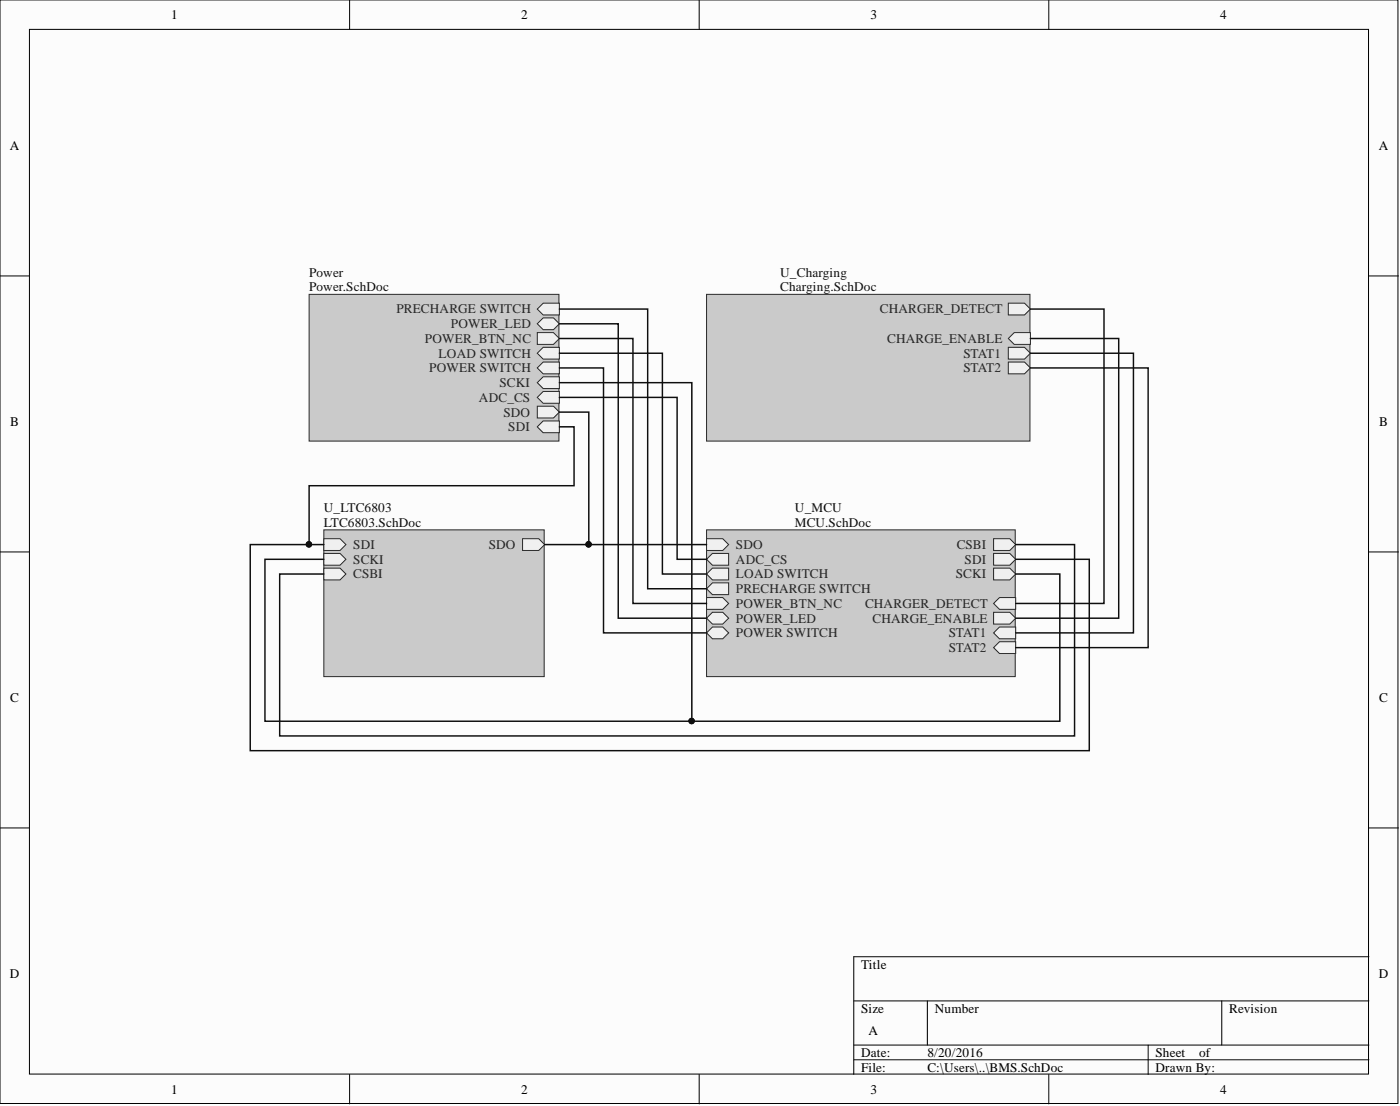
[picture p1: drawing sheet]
<svg xmlns="http://www.w3.org/2000/svg" width="241mm" height="190mm" viewBox="0 0 241 190" stroke-linecap="round" stroke-linejoin="round" font-family="sans-serif">
<g fill="#fcfcfc" stroke="#000" stroke-width=".17">
<path d="M0 0h240.9v190.1h-240.9z"/>
<path d="M5.1 5.1h230.8v179.9h-230.8z"/>
</g>
<g fill="none" stroke="#000" stroke-width=".17">
<path d="M60.3 0v5.1M120.5 0v5.1M180.8 0v5.1M0 47.5h5.1M235.9 47.5h5.1M0 95.1h5.1M235.9 95.1h5.1M0 142.6h5.1M235.9 142.6h5.1M147.2 172.4h88.7M159.8 172.4v7.6M210.6 172.4v7.6"/>
<path d="M235.9 164.8h-88.7v20.3M60.3 185.1v5M120.5 185.1v5M147.2 180h88.7M147.2 182.5h88.7M180.8 185.1v5M197.9 180v5.1"/>
</g>
<path d="M55.8 91.3h38v25.2h-38z" fill="#cacaca" stroke="#262626" stroke-width=".17"/>
<path d="M55.8 92.8h2.8l1 1-1 1h-2.8z" fill-rule="evenodd" fill="#f0f0f0"/>
<path d="M55.8 92.8h2.8l1 1-1 1h-2.8z" fill="none" stroke="#262626" stroke-width=".17"/>
<path d="M55.8 95.3h2.8l1 1-1 1.1h-2.8z" fill-rule="evenodd" fill="#f0f0f0"/>
<path d="M55.8 95.3h2.8l1 1-1 1.1h-2.8z" fill="none" stroke="#262626" stroke-width=".17"/>
<path d="M90.1 92.8h2.8l1 1-1 1h-2.8z" fill-rule="evenodd" fill="#f0f0f0"/>
<path d="M90.1 92.8h2.8l1 1-1 1h-2.8z" fill="none" stroke="#262626" stroke-width=".17"/>
<path d="M55.8 97.9h2.8l1 1-1 1h-2.8z" fill-rule="evenodd" fill="#f0f0f0"/>
<path d="M55.8 97.9h2.8l1 1-1 1h-2.8z" fill="none" stroke="#262626" stroke-width=".17"/>
<path d="M121.8 91.3h53.2v25.2h-53.2z" fill="#cacaca" stroke="#262626" stroke-width=".17"/>
<path d="M171.3 92.8h2.7l1.1 1-1.1 1h-2.7z" fill-rule="evenodd" fill="#f0f0f0"/>
<path d="M171.3 92.8h2.7l1.1 1-1.1 1h-2.7z" fill="none" stroke="#262626" stroke-width=".17"/>
<path d="M171.3 95.3h2.7l1.1 1-1.1 1.1h-2.7z" fill-rule="evenodd" fill="#f0f0f0"/>
<path d="M171.3 95.3h2.7l1.1 1-1.1 1.1h-2.7z" fill="none" stroke="#262626" stroke-width=".17"/>
<path d="M121.8 92.8h2.8l1 1-1 1h-2.8z" fill-rule="evenodd" fill="#f0f0f0"/>
<path d="M121.8 92.8h2.8l1 1-1 1h-2.8z" fill="none" stroke="#262626" stroke-width=".17"/>
<path d="M171.3 97.9h2.7l1.1 1-1.1 1h-2.7z" fill-rule="evenodd" fill="#f0f0f0"/>
<path d="M171.3 97.9h2.7l1.1 1-1.1 1h-2.7z" fill="none" stroke="#262626" stroke-width=".17"/>
<path d="M171.3 103.9l1-1h2.8v2.1h-2.8z" fill-rule="evenodd" fill="#f0f0f0"/>
<path d="M171.3 103.9l1-1h2.8v2.1h-2.8z" fill="none" stroke="#262626" stroke-width=".17"/>
<path d="M171.3 105.5h2.7l1.1 1-1.1 1h-2.7z" fill-rule="evenodd" fill="#f0f0f0"/>
<path d="M171.3 105.5h2.7l1.1 1-1.1 1h-2.7z" fill="none" stroke="#262626" stroke-width=".17"/>
<path d="M171.3 109l1-1h2.8v2h-2.8z" fill-rule="evenodd" fill="#f0f0f0"/>
<path d="M171.3 109l1-1h2.8v2h-2.8z" fill="none" stroke="#262626" stroke-width=".17"/>
<path d="M171.3 111.5l1-1h2.8v2.1h-2.8z" fill-rule="evenodd" fill="#f0f0f0"/>
<path d="M171.3 111.5l1-1h2.8v2.1h-2.8z" fill="none" stroke="#262626" stroke-width=".17"/>
<path d="M121.8 96.3l1-1h2.8v2.1h-2.8z" fill-rule="evenodd" fill="#f0f0f0"/>
<path d="M121.8 96.3l1-1h2.8v2.1h-2.8z" fill="none" stroke="#262626" stroke-width=".17"/>
<path d="M121.8 98.9l1-1h2.8v2h-2.8z" fill-rule="evenodd" fill="#f0f0f0"/>
<path d="M121.8 98.9l1-1h2.8v2h-2.8z" fill="none" stroke="#262626" stroke-width=".17"/>
<path d="M121.8 101.4l1-1h2.8v2h-2.8z" fill-rule="evenodd" fill="#f0f0f0"/>
<path d="M121.8 101.4l1-1h2.8v2h-2.8z" fill="none" stroke="#262626" stroke-width=".17"/>
<path d="M121.8 102.9h2.8l1 1-1 1.1h-2.8z" fill-rule="evenodd" fill="#f0f0f0"/>
<path d="M121.8 102.9h2.8l1 1-1 1.1h-2.8z" fill="none" stroke="#262626" stroke-width=".17"/>
<path d="M121.8 106.5l1-1h1.8l1 1-1 1h-1.8z" fill-rule="evenodd" fill="#f0f0f0"/>
<path d="M121.8 106.5l1-1h1.8l1 1-1 1h-1.8z" fill="none" stroke="#262626" stroke-width=".17"/>
<path d="M121.8 109l1-1h1.8l1 1-1 1h-1.8z" fill-rule="evenodd" fill="#f0f0f0"/>
<path d="M121.8 109l1-1h1.8l1 1-1 1h-1.8z" fill="none" stroke="#262626" stroke-width=".17"/>
<path d="M121.8 50.7h55.7v25.3h-55.7z" fill="#cacaca" stroke="#262626" stroke-width=".17"/>
<path d="M173.8 52.2h2.8l1 1-1 1h-2.8z" fill-rule="evenodd" fill="#f0f0f0"/>
<path d="M173.8 52.2h2.8l1 1-1 1h-2.8z" fill="none" stroke="#262626" stroke-width=".17"/>
<path d="M173.8 58.3l1-1h2.8v2h-2.8z" fill-rule="evenodd" fill="#f0f0f0"/>
<path d="M173.8 58.3l1-1h2.8v2h-2.8z" fill="none" stroke="#262626" stroke-width=".17"/>
<path d="M173.8 59.8h2.8l1 1-1 1.1h-2.8z" fill-rule="evenodd" fill="#f0f0f0"/>
<path d="M173.8 59.8h2.8l1 1-1 1.1h-2.8z" fill="none" stroke="#262626" stroke-width=".17"/>
<path d="M173.8 62.4h2.8l1 1-1 1h-2.8z" fill-rule="evenodd" fill="#f0f0f0"/>
<path d="M173.8 62.4h2.8l1 1-1 1h-2.8z" fill="none" stroke="#262626" stroke-width=".17"/>
<path d="M53.3 50.7h43v25.3h-43z" fill="#cacaca" stroke="#262626" stroke-width=".17"/>
<path d="M92.6 53.2l1-1h2.8v2h-2.8z" fill-rule="evenodd" fill="#f0f0f0"/>
<path d="M92.6 53.2l1-1h2.8v2h-2.8z" fill="none" stroke="#262626" stroke-width=".17"/>
<path d="M92.6 55.8l1-1h1.8l1 1-1 1h-1.8z" fill-rule="evenodd" fill="#f0f0f0"/>
<path d="M92.6 55.8l1-1h1.8l1 1-1 1h-1.8z" fill="none" stroke="#262626" stroke-width=".17"/>
<path d="M92.6 57.3h2.8l1 1-1 1h-2.8z" fill-rule="evenodd" fill="#f0f0f0"/>
<path d="M92.6 57.3h2.8l1 1-1 1h-2.8z" fill="none" stroke="#262626" stroke-width=".17"/>
<path d="M92.6 60.8l1-1h2.8v2.1h-2.8z" fill-rule="evenodd" fill="#f0f0f0"/>
<path d="M92.6 60.8l1-1h2.8v2.1h-2.8z" fill="none" stroke="#262626" stroke-width=".17"/>
<path d="M92.6 63.4l1-1h2.8v2h-2.8z" fill-rule="evenodd" fill="#f0f0f0"/>
<path d="M92.6 63.4l1-1h2.8v2h-2.8z" fill="none" stroke="#262626" stroke-width=".17"/>
<path d="M92.6 65.9l1-1h2.8v2h-2.8z" fill-rule="evenodd" fill="#f0f0f0"/>
<path d="M92.6 65.9l1-1h2.8v2h-2.8z" fill="none" stroke="#262626" stroke-width=".17"/>
<path d="M92.6 68.4l1-1h2.8v2.1h-2.8z" fill-rule="evenodd" fill="#f0f0f0"/>
<path d="M92.6 68.4l1-1h2.8v2.1h-2.8z" fill="none" stroke="#262626" stroke-width=".17"/>
<path d="M92.6 70h2.8l1 1-1 1h-2.8z" fill-rule="evenodd" fill="#f0f0f0"/>
<path d="M92.6 70h2.8l1 1-1 1h-2.8z" fill="none" stroke="#262626" stroke-width=".17"/>
<path d="M92.6 73.5l1-1h2.8v2h-2.8z" fill-rule="evenodd" fill="#f0f0f0"/>
<path d="M92.6 73.5l1-1h2.8v2h-2.8z" fill="none" stroke="#262626" stroke-width=".17"/>
<g fill="none" stroke="#0e0e0e" stroke-width=".25">
<path d="M96.4 53.2h15.2v48.2h10.2M96.4 58.3h12.7v45.6h12.7M96.4 55.8h10.2v50.7h15.2M177.6 53.2h12.7v50.7h-15.2M177.6 58.3h15.2v48.2h-17.7M96.4 68.4h20.3v27.9h5.1M96.4 60.8h17.8v38.1h7.6M96.4 63.4h7.6v45.6h17.8M96.4 65.9h22.8v58.3M96.4 71h5.1v22.8M96.4 73.5h2.5v10.2h-45.6v10.1M177.6 60.8h17.8v48.2h-20.3"/>
<path d="M177.6 63.4h20.3v48.1h-22.8M55.8 93.8h-12.7v35.5h144.6v-33h-12.6M55.8 96.3h-10.1v27.9h137v-25.3h-7.6M93.9 93.8h27.9M175.1 93.8h10.1v33h-137v-27.9h7.6"/>
</g>
<g fill="#0e0e0e" stroke="#0e0e0e" stroke-width=".17">
<circle cx="53.2" cy="93.8" r=".47"/>
<circle cx="119.2" cy="124.2" r=".47"/>
<circle cx="101.4" cy="93.8" r=".47"/>
</g>
<g font-size="2.3">
<text x="29.5" y="3.3">1</text>
<text x="89.8" y="3.3">2</text>
<text x="150" y="3.3">3</text>
<text x="210.3" y="3.3">4</text>
<text x="1.7" y="25.8">A</text>
<text x="237.6" y="25.8">A</text>
<text x="1.8" y="73.3">B</text>
<text x="237.7" y="73.3">B</text>
<text x="1.8" y="120.8">C</text>
<text x="237.7" y="120.8">C</text>
<text x="148.4" y="166.8">Title</text>
<text x="1.7" y="168.4">D</text>
<text x="237.6" y="168.4">D</text>
<text x="148.4" y="174.4">Size</text>
<text x="149.7" y="178.2">A</text>
<text x="161.1" y="174.4">Number</text>
<text x="211.8" y="174.4">Revision</text>
<text x="148.4" y="182">Date:</text>
<text x="148.4" y="184.6">File:</text>
<text x="159.8" y="182">8/20/2016</text>
<text x="159.8" y="184.6">C:\Users\..\BMS.SchDoc</text>
<text x="199.2" y="182">Sheet</text>
<text x="199.2" y="184.6">Drawn By:</text>
<text x="206.7" y="182">of</text>
<text x="29.5" y="188.4">1</text>
<text x="89.8" y="188.4">2</text>
<text x="150" y="188.4">3</text>
<text x="210.3" y="188.4">4</text>
</g>
<g font-size="2.3" fill="#0e0e0e">
<text x="53.3" y="47.7">Power</text>
<text x="134.5" y="47.7">U_Charging</text>
<text x="53.3" y="50.2">Power.SchDoc</text>
<text x="134.5" y="50.2">Charging.SchDoc</text>
<text x="55.8" y="88.2">U_LTC6803</text>
<text x="137" y="88.2">U_MCU</text>
<text x="55.8" y="90.8">LTC6803.SchDoc</text>
<text x="137" y="90.8">MCU.SchDoc</text>
</g>
<g font-size="2.3" fill="#262626">
<text x="68.3" y="54">PRECHARGE SWITCH</text>
<text x="151.6" y="54">CHARGER_DETECT</text>
<text x="73.2" y="59.1">POWER_BTN_NC</text>
<text x="77.7" y="56.5">POWER_LED</text>
<text x="152.9" y="59.1">CHARGE_ENABLE</text>
<text x="74" y="64.1">POWER SWITCH</text>
<text x="75.6" y="61.6">LOAD SWITCH</text>
<text x="166.1" y="61.6">STAT1</text>
<text x="166.1" y="64.1">STAT2</text>
<text x="82.5" y="69.2">ADC_CS</text>
<text x="86.1" y="66.7">SCKI</text>
<text x="86.8" y="71.7">SDO</text>
<text x="87.6" y="74.3">SDI</text>
<text x="60.9" y="94.6">SDI</text>
<text x="84.2" y="94.6">SDO</text>
<text x="126.9" y="94.6">SDO</text>
<text x="164.9" y="94.6">CSBI</text>
<text x="60.9" y="97.1">SCKI</text>
<text x="60.9" y="99.6">CSBI</text>
<text x="126.9" y="97.1">ADC_CS</text>
<text x="126.9" y="99.6">LOAD SWITCH</text>
<text x="164.7" y="99.6">SCKI</text>
<text x="166.3" y="97.1">SDI</text>
<text x="126.9" y="102.2">PRECHARGE SWITCH</text>
<text x="126.9" y="104.7">POWER_BTN_NC</text>
<text x="126.9" y="107.2">POWER_LED</text>
<text x="149.1" y="104.7">CHARGER_DETECT</text>
<text x="150.4" y="107.2">CHARGE_ENABLE</text>
<text x="126.9" y="109.8">POWER SWITCH</text>
<text x="163.6" y="109.8">STAT1</text>
<text x="163.6" y="112.3">STAT2</text>
</g>
</svg>
